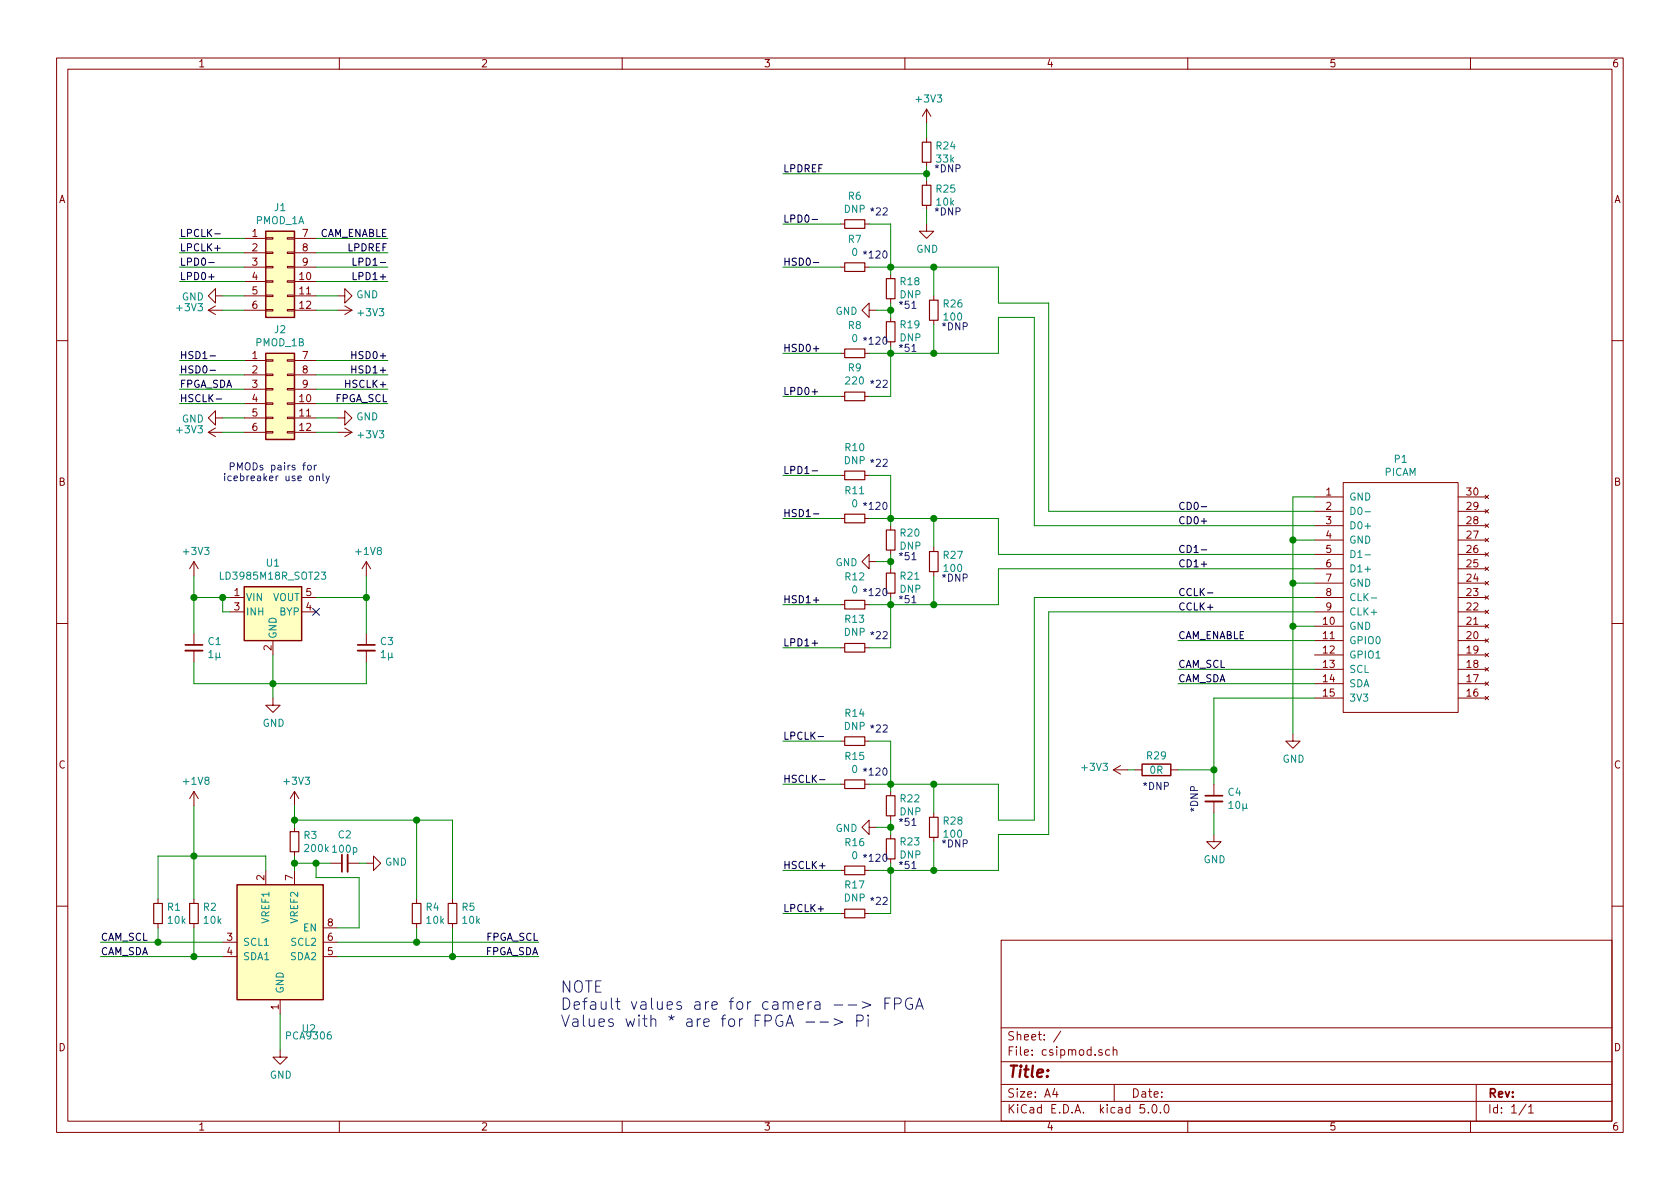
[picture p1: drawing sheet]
EESchema Schematic File Version 4
LIBS:csipmod-cache
EELAYER 26 0
EELAYER END
$Descr A4 11693 8268
encoding utf-8
Sheet 1 1
Title ""
Date ""
Rev ""
Comp ""
Comment1 ""
Comment2 ""
Comment3 ""
Comment4 ""
$EndDescr
$Comp
L csi-parts:PICAM P1
U 1 1
P 9750 4150
F 0 "P1" H 9750 5115 50  0000 C CNN
F 1 "PICAM" H 9750 5024 50  0000 C CNN
F 2 "Custom Parts:1-1734248-5" H 9750 4150 50  0001 C CNN
F 3 "" H 9750 4150 50  0001 C CNN
	1    9750 4150
	1    0    0    -1  
$EndComp
$Comp
L power:GND #PWR023
U 1 1
P 9000 5100
F 0 "#PWR023" H 9000 4850 50  0001 C CNN
F 1 "GND" H 9005 4927 50  0000 C CNN
F 2 "" H 9000 5100 50  0001 C CNN
F 3 "" H 9000 5100 50  0001 C CNN
	1    9000 5100
	1    0    0    -1  
$EndComp
Wire Wire Line
	9000 5100 9000 4350
Wire Wire Line
	9000 3450 9150 3450
Wire Wire Line
	9150 3750 9000 3750
Connection ~ 9000 3750
Wire Wire Line
	9000 3750 9000 3450
Wire Wire Line
	9150 4050 9000 4050
Connection ~ 9000 4050
Wire Wire Line
	9000 4050 9000 3750
Wire Wire Line
	9000 4350 9150 4350
Connection ~ 9000 4350
Wire Wire Line
	9000 4350 9000 4050
$Comp
L Device:R R29
U 1 1
P 8050 5350
F 0 "R29" V 7950 5350 50  0000 C CNN
F 1 "0R" V 8050 5350 50  0000 C CNN
F 2 "Resistor_SMD:R_0805_2012Metric" V 7980 5350 50  0001 C CNN
F 3 "~" H 8050 5350 50  0001 C CNN
	1    8050 5350
	0    1    1    0   
$EndComp
Wire Wire Line
	8200 5350 8450 5350
$Comp
L Device:C_Small C4
U 1 1
P 8450 5550
F 0 "C4" H 8542 5596 50  0000 L CNN
F 1 "10µ" H 8542 5505 50  0000 L CNN
F 2 "Capacitor_SMD:C_0805_2012Metric" H 8450 5550 50  0001 C CNN
F 3 "~" H 8450 5550 50  0001 C CNN
	1    8450 5550
	1    0    0    -1  
$EndComp
Wire Wire Line
	8450 5450 8450 5350
$Comp
L power:GND #PWR022
U 1 1
P 8450 5800
F 0 "#PWR022" H 8450 5550 50  0001 C CNN
F 1 "GND" H 8455 5627 50  0000 C CNN
F 2 "" H 8450 5800 50  0001 C CNN
F 3 "" H 8450 5800 50  0001 C CNN
	1    8450 5800
	1    0    0    -1  
$EndComp
Wire Wire Line
	8450 5800 8450 5650
Text Notes 7950 5500 0    50   ~ 0
*DNP
Text Notes 8350 5650 1    50   ~ 0
*DNP
$Comp
L Device:R_Small R28
U 1 1
P 6500 5750
F 0 "R28" H 6559 5796 50  0000 L CNN
F 1 "100" H 6559 5705 50  0000 L CNN
F 2 "Resistor_SMD:R_0402_1005Metric" H 6500 5750 50  0001 C CNN
F 3 "~" H 6500 5750 50  0001 C CNN
	1    6500 5750
	1    0    0    -1  
$EndComp
Wire Wire Line
	6500 5650 6500 5450
Wire Wire Line
	6950 5450 6950 5700
Wire Wire Line
	6500 5850 6500 6050
Wire Wire Line
	6500 6050 6950 6050
Wire Wire Line
	6950 6050 6950 5800
$Comp
L Device:R_Small R15
U 1 1
P 5950 5450
F 0 "R15" V 5754 5450 50  0000 C CNN
F 1 "0" V 5845 5450 50  0000 C CNN
F 2 "Resistor_SMD:R_0402_1005Metric" H 5950 5450 50  0001 C CNN
F 3 "~" H 5950 5450 50  0001 C CNN
	1    5950 5450
	0    1    1    0   
$EndComp
$Comp
L Device:R_Small R16
U 1 1
P 5950 6050
F 0 "R16" V 5754 6050 50  0000 C CNN
F 1 "0" V 5845 6050 50  0000 C CNN
F 2 "Resistor_SMD:R_0402_1005Metric" H 5950 6050 50  0001 C CNN
F 3 "~" H 5950 6050 50  0001 C CNN
	1    5950 6050
	0    1    1    0   
$EndComp
$Comp
L Device:R_Small R22
U 1 1
P 6200 5600
F 0 "R22" H 6141 5554 50  0000 R CNN
F 1 "DNP" H 6141 5645 50  0000 R CNN
F 2 "Resistor_SMD:R_0402_1005Metric" H 6200 5600 50  0001 C CNN
F 3 "~" H 6200 5600 50  0001 C CNN
	1    6200 5600
	-1   0    0    1   
$EndComp
Wire Wire Line
	6500 5450 6950 5450
$Comp
L Device:R_Small R23
U 1 1
P 6200 5900
F 0 "R23" H 6141 5854 50  0000 R CNN
F 1 "DNP" H 6141 5945 50  0000 R CNN
F 2 "Resistor_SMD:R_0402_1005Metric" H 6200 5900 50  0001 C CNN
F 3 "~" H 6200 5900 50  0001 C CNN
	1    6200 5900
	-1   0    0    1   
$EndComp
Wire Wire Line
	6200 5700 6200 5750
Wire Wire Line
	6200 5500 6200 5450
Wire Wire Line
	6200 5450 6050 5450
Wire Wire Line
	6500 5450 6200 5450
Connection ~ 6500 5450
Connection ~ 6200 5450
Wire Wire Line
	6500 6050 6200 6050
Connection ~ 6500 6050
Wire Wire Line
	6200 6000 6200 6050
Connection ~ 6200 6050
Wire Wire Line
	6200 6050 6050 6050
$Comp
L power:GND #PWR018
U 1 1
P 6100 5750
F 0 "#PWR018" H 6100 5500 50  0001 C CNN
F 1 "GND" V 6105 5622 50  0000 R CNN
F 2 "" H 6100 5750 50  0001 C CNN
F 3 "" H 6100 5750 50  0001 C CNN
	1    6100 5750
	0    1    1    0   
$EndComp
Wire Wire Line
	6100 5750 6200 5750
Connection ~ 6200 5750
Wire Wire Line
	6200 5750 6200 5800
Wire Wire Line
	6950 5700 7200 5700
Wire Wire Line
	7200 5700 7200 4150
Wire Wire Line
	7200 4150 9150 4150
Wire Wire Line
	9150 4250 7300 4250
Wire Wire Line
	7300 4250 7300 5800
Wire Wire Line
	7300 5800 6950 5800
$Comp
L Device:R_Small R14
U 1 1
P 5950 5150
F 0 "R14" V 5754 5150 50  0000 C CNN
F 1 "DNP" V 5845 5150 50  0000 C CNN
F 2 "Resistor_SMD:R_0402_1005Metric" H 5950 5150 50  0001 C CNN
F 3 "~" H 5950 5150 50  0001 C CNN
	1    5950 5150
	0    1    1    0   
$EndComp
Wire Wire Line
	6050 5150 6200 5150
Wire Wire Line
	6200 5150 6200 5450
$Comp
L Device:R_Small R17
U 1 1
P 5950 6350
F 0 "R17" V 6146 6350 50  0000 C CNN
F 1 "DNP" V 6055 6350 50  0000 C CNN
F 2 "Resistor_SMD:R_0402_1005Metric" H 5950 6350 50  0001 C CNN
F 3 "~" H 5950 6350 50  0001 C CNN
	1    5950 6350
	0    -1   -1   0   
$EndComp
Wire Wire Line
	6050 6350 6200 6350
Wire Wire Line
	6200 6350 6200 6050
Text Label 5450 5150 0    50   ~ 0
LPCLK-
Wire Wire Line
	5450 5150 5850 5150
Text Label 5450 5450 0    50   ~ 0
HSCLK-
Wire Wire Line
	5450 5450 5850 5450
Text Label 5450 6050 0    50   ~ 0
HSCLK+
Wire Wire Line
	5450 6050 5850 6050
Text Label 5450 6350 0    50   ~ 0
LPCLK+
Wire Wire Line
	5450 6350 5850 6350
Text Notes 6550 5900 0    50   ~ 0
*DNP
Text Notes 6250 5750 0    50   ~ 0
*51
Text Notes 6250 6050 0    50   ~ 0
*51
Text Notes 6000 5400 0    50   ~ 0
*120
Text Notes 6000 6000 0    50   ~ 0
*120
Text Notes 6050 5100 0    50   ~ 0
*22
Text Notes 6050 6300 0    50   ~ 0
*22
$Comp
L power:+3V3 #PWR021
U 1 1
P 7850 5350
F 0 "#PWR021" H 7850 5200 50  0001 C CNN
F 1 "+3V3" V 7865 5478 50  0000 L CNN
F 2 "" H 7850 5350 50  0001 C CNN
F 3 "" H 7850 5350 50  0001 C CNN
	1    7850 5350
	0    -1   -1   0   
$EndComp
Wire Wire Line
	7900 5350 7850 5350
Wire Wire Line
	8450 5350 8450 4850
Wire Wire Line
	8450 4850 9150 4850
Connection ~ 8450 5350
Wire Wire Line
	8200 4750 9150 4750
Wire Wire Line
	9150 4650 8200 4650
Text Label 8200 4650 0    50   ~ 0
CAM_SCL
Text Label 8200 4750 0    50   ~ 0
CAM_SDA
Wire Wire Line
	9150 4450 8200 4450
Text Label 8200 4450 0    50   ~ 0
CAM_ENABLE
$Comp
L Device:R_Small R27
U 1 1
P 6500 3900
F 0 "R27" H 6559 3946 50  0000 L CNN
F 1 "100" H 6559 3855 50  0000 L CNN
F 2 "Resistor_SMD:R_0402_1005Metric" H 6500 3900 50  0001 C CNN
F 3 "~" H 6500 3900 50  0001 C CNN
	1    6500 3900
	1    0    0    -1  
$EndComp
Wire Wire Line
	6500 3800 6500 3600
Wire Wire Line
	6950 3600 6950 3850
Wire Wire Line
	6500 4000 6500 4200
Wire Wire Line
	6500 4200 6950 4200
Wire Wire Line
	6950 4200 6950 3950
$Comp
L Device:R_Small R11
U 1 1
P 5950 3600
F 0 "R11" V 5754 3600 50  0000 C CNN
F 1 "0" V 5845 3600 50  0000 C CNN
F 2 "Resistor_SMD:R_0402_1005Metric" H 5950 3600 50  0001 C CNN
F 3 "~" H 5950 3600 50  0001 C CNN
	1    5950 3600
	0    1    1    0   
$EndComp
$Comp
L Device:R_Small R12
U 1 1
P 5950 4200
F 0 "R12" V 5754 4200 50  0000 C CNN
F 1 "0" V 5845 4200 50  0000 C CNN
F 2 "Resistor_SMD:R_0402_1005Metric" H 5950 4200 50  0001 C CNN
F 3 "~" H 5950 4200 50  0001 C CNN
	1    5950 4200
	0    1    1    0   
$EndComp
$Comp
L Device:R_Small R20
U 1 1
P 6200 3750
F 0 "R20" H 6141 3704 50  0000 R CNN
F 1 "DNP" H 6141 3795 50  0000 R CNN
F 2 "Resistor_SMD:R_0402_1005Metric" H 6200 3750 50  0001 C CNN
F 3 "~" H 6200 3750 50  0001 C CNN
	1    6200 3750
	-1   0    0    1   
$EndComp
Wire Wire Line
	6500 3600 6950 3600
$Comp
L Device:R_Small R21
U 1 1
P 6200 4050
F 0 "R21" H 6141 4004 50  0000 R CNN
F 1 "DNP" H 6141 4095 50  0000 R CNN
F 2 "Resistor_SMD:R_0402_1005Metric" H 6200 4050 50  0001 C CNN
F 3 "~" H 6200 4050 50  0001 C CNN
	1    6200 4050
	-1   0    0    1   
$EndComp
Wire Wire Line
	6200 3850 6200 3900
Wire Wire Line
	6200 3650 6200 3600
Wire Wire Line
	6200 3600 6050 3600
Wire Wire Line
	6500 3600 6200 3600
Connection ~ 6500 3600
Connection ~ 6200 3600
Wire Wire Line
	6500 4200 6200 4200
Connection ~ 6500 4200
Wire Wire Line
	6200 4150 6200 4200
Connection ~ 6200 4200
Wire Wire Line
	6200 4200 6050 4200
$Comp
L power:GND #PWR017
U 1 1
P 6100 3900
F 0 "#PWR017" H 6100 3650 50  0001 C CNN
F 1 "GND" V 6105 3772 50  0000 R CNN
F 2 "" H 6100 3900 50  0001 C CNN
F 3 "" H 6100 3900 50  0001 C CNN
	1    6100 3900
	0    1    1    0   
$EndComp
Wire Wire Line
	6100 3900 6200 3900
Connection ~ 6200 3900
Wire Wire Line
	6200 3900 6200 3950
$Comp
L Device:R_Small R10
U 1 1
P 5950 3300
F 0 "R10" V 5754 3300 50  0000 C CNN
F 1 "DNP" V 5845 3300 50  0000 C CNN
F 2 "Resistor_SMD:R_0402_1005Metric" H 5950 3300 50  0001 C CNN
F 3 "~" H 5950 3300 50  0001 C CNN
	1    5950 3300
	0    1    1    0   
$EndComp
Wire Wire Line
	6050 3300 6200 3300
Wire Wire Line
	6200 3300 6200 3600
$Comp
L Device:R_Small R13
U 1 1
P 5950 4500
F 0 "R13" V 6146 4500 50  0000 C CNN
F 1 "DNP" V 6055 4500 50  0000 C CNN
F 2 "Resistor_SMD:R_0402_1005Metric" H 5950 4500 50  0001 C CNN
F 3 "~" H 5950 4500 50  0001 C CNN
	1    5950 4500
	0    -1   -1   0   
$EndComp
Wire Wire Line
	6050 4500 6200 4500
Wire Wire Line
	6200 4500 6200 4200
Text Label 5450 3300 0    50   ~ 0
LPD1-
Wire Wire Line
	5450 3300 5850 3300
Text Label 5450 3600 0    50   ~ 0
HSD1-
Wire Wire Line
	5450 3600 5850 3600
Text Label 5450 4200 0    50   ~ 0
HSD1+
Wire Wire Line
	5450 4200 5850 4200
Text Label 5450 4500 0    50   ~ 0
LPD1+
Wire Wire Line
	5450 4500 5850 4500
Text Notes 6550 4050 0    50   ~ 0
*DNP
Text Notes 6250 3900 0    50   ~ 0
*51
Text Notes 6250 4200 0    50   ~ 0
*51
Text Notes 6000 3550 0    50   ~ 0
*120
Text Notes 6000 4150 0    50   ~ 0
*120
Text Notes 6050 3250 0    50   ~ 0
*22
Text Notes 6050 4450 0    50   ~ 0
*22
Wire Wire Line
	6950 3950 9150 3950
Wire Wire Line
	6950 3850 9150 3850
$Comp
L Device:R_Small R26
U 1 1
P 6500 2150
F 0 "R26" H 6559 2196 50  0000 L CNN
F 1 "100" H 6559 2105 50  0000 L CNN
F 2 "Resistor_SMD:R_0402_1005Metric" H 6500 2150 50  0001 C CNN
F 3 "~" H 6500 2150 50  0001 C CNN
	1    6500 2150
	1    0    0    -1  
$EndComp
Wire Wire Line
	6500 2050 6500 1850
Wire Wire Line
	6950 1850 6950 2100
Wire Wire Line
	6500 2250 6500 2450
Wire Wire Line
	6500 2450 6950 2450
Wire Wire Line
	6950 2450 6950 2200
$Comp
L Device:R_Small R7
U 1 1
P 5950 1850
F 0 "R7" V 5754 1850 50  0000 C CNN
F 1 "0" V 5845 1850 50  0000 C CNN
F 2 "Resistor_SMD:R_0402_1005Metric" H 5950 1850 50  0001 C CNN
F 3 "~" H 5950 1850 50  0001 C CNN
	1    5950 1850
	0    1    1    0   
$EndComp
$Comp
L Device:R_Small R8
U 1 1
P 5950 2450
F 0 "R8" V 5754 2450 50  0000 C CNN
F 1 "0" V 5845 2450 50  0000 C CNN
F 2 "Resistor_SMD:R_0402_1005Metric" H 5950 2450 50  0001 C CNN
F 3 "~" H 5950 2450 50  0001 C CNN
	1    5950 2450
	0    1    1    0   
$EndComp
$Comp
L Device:R_Small R18
U 1 1
P 6200 2000
F 0 "R18" H 6141 1954 50  0000 R CNN
F 1 "DNP" H 6141 2045 50  0000 R CNN
F 2 "Resistor_SMD:R_0402_1005Metric" H 6200 2000 50  0001 C CNN
F 3 "~" H 6200 2000 50  0001 C CNN
	1    6200 2000
	-1   0    0    1   
$EndComp
Wire Wire Line
	6500 1850 6950 1850
$Comp
L Device:R_Small R19
U 1 1
P 6200 2300
F 0 "R19" H 6141 2254 50  0000 R CNN
F 1 "DNP" H 6141 2345 50  0000 R CNN
F 2 "Resistor_SMD:R_0402_1005Metric" H 6200 2300 50  0001 C CNN
F 3 "~" H 6200 2300 50  0001 C CNN
	1    6200 2300
	-1   0    0    1   
$EndComp
Wire Wire Line
	6200 2100 6200 2150
Wire Wire Line
	6200 1900 6200 1850
Wire Wire Line
	6200 1850 6050 1850
Wire Wire Line
	6500 1850 6200 1850
Connection ~ 6500 1850
Connection ~ 6200 1850
Wire Wire Line
	6500 2450 6200 2450
Connection ~ 6500 2450
Wire Wire Line
	6200 2400 6200 2450
Connection ~ 6200 2450
Wire Wire Line
	6200 2450 6050 2450
$Comp
L power:GND #PWR016
U 1 1
P 6100 2150
F 0 "#PWR016" H 6100 1900 50  0001 C CNN
F 1 "GND" V 6105 2022 50  0000 R CNN
F 2 "" H 6100 2150 50  0001 C CNN
F 3 "" H 6100 2150 50  0001 C CNN
	1    6100 2150
	0    1    1    0   
$EndComp
Wire Wire Line
	6100 2150 6200 2150
Connection ~ 6200 2150
Wire Wire Line
	6200 2150 6200 2200
$Comp
L Device:R_Small R6
U 1 1
P 5950 1550
F 0 "R6" V 5754 1550 50  0000 C CNN
F 1 "DNP" V 5845 1550 50  0000 C CNN
F 2 "Resistor_SMD:R_0402_1005Metric" H 5950 1550 50  0001 C CNN
F 3 "~" H 5950 1550 50  0001 C CNN
	1    5950 1550
	0    1    1    0   
$EndComp
Wire Wire Line
	6050 1550 6200 1550
Wire Wire Line
	6200 1550 6200 1850
$Comp
L Device:R_Small R9
U 1 1
P 5950 2750
F 0 "R9" V 6146 2750 50  0000 C CNN
F 1 "220" V 6055 2750 50  0000 C CNN
F 2 "Resistor_SMD:R_0402_1005Metric" H 5950 2750 50  0001 C CNN
F 3 "~" H 5950 2750 50  0001 C CNN
	1    5950 2750
	0    -1   -1   0   
$EndComp
Wire Wire Line
	6050 2750 6200 2750
Wire Wire Line
	6200 2750 6200 2450
Text Label 5450 1550 0    50   ~ 0
LPD0-
Wire Wire Line
	5450 1550 5850 1550
Text Label 5450 1850 0    50   ~ 0
HSD0-
Wire Wire Line
	5450 1850 5850 1850
Text Label 5450 2450 0    50   ~ 0
HSD0+
Wire Wire Line
	5450 2450 5850 2450
Text Label 5450 2750 0    50   ~ 0
LPD0+
Wire Wire Line
	5450 2750 5850 2750
Text Notes 6550 2300 0    50   ~ 0
*DNP
Text Notes 6250 2150 0    50   ~ 0
*51
Text Notes 6250 2450 0    50   ~ 0
*51
Text Notes 6000 1800 0    50   ~ 0
*120
Text Notes 6000 2400 0    50   ~ 0
*120
Text Notes 6050 1500 0    50   ~ 0
*22
Text Notes 6050 2700 0    50   ~ 0
*22
Wire Wire Line
	6950 2200 7200 2200
Wire Wire Line
	7200 2200 7200 3650
Wire Wire Line
	7200 3650 9150 3650
Wire Wire Line
	9150 3550 7300 3550
Wire Wire Line
	7300 3550 7300 2100
Wire Wire Line
	7300 2100 6950 2100
Text Label 5450 1200 0    50   ~ 0
LPDREF
Wire Wire Line
	5450 1200 6450 1200
$Comp
L Device:R_Small R24
U 1 1
P 6450 1050
F 0 "R24" H 6509 1096 50  0000 L CNN
F 1 "33k" H 6509 1005 50  0000 L CNN
F 2 "Resistor_SMD:R_0402_1005Metric" H 6450 1050 50  0001 C CNN
F 3 "~" H 6450 1050 50  0001 C CNN
	1    6450 1050
	1    0    0    -1  
$EndComp
Wire Wire Line
	6450 1150 6450 1200
$Comp
L Device:R_Small R25
U 1 1
P 6450 1350
F 0 "R25" H 6509 1396 50  0000 L CNN
F 1 "10k" H 6509 1305 50  0000 L CNN
F 2 "Resistor_SMD:R_0402_1005Metric" H 6450 1350 50  0001 C CNN
F 3 "~" H 6450 1350 50  0001 C CNN
	1    6450 1350
	1    0    0    -1  
$EndComp
Wire Wire Line
	6450 1250 6450 1200
Connection ~ 6450 1200
$Comp
L power:GND #PWR020
U 1 1
P 6450 1550
F 0 "#PWR020" H 6450 1300 50  0001 C CNN
F 1 "GND" H 6455 1377 50  0000 C CNN
F 2 "" H 6450 1550 50  0001 C CNN
F 3 "" H 6450 1550 50  0001 C CNN
	1    6450 1550
	1    0    0    -1  
$EndComp
Wire Wire Line
	6450 1550 6450 1450
$Comp
L power:+3V3 #PWR019
U 1 1
P 6450 850
F 0 "#PWR019" H 6450 700 50  0001 C CNN
F 1 "+3V3" H 6465 1023 50  0000 C CNN
F 2 "" H 6450 850 50  0001 C CNN
F 3 "" H 6450 850 50  0001 C CNN
	1    6450 850 
	1    0    0    -1  
$EndComp
Wire Wire Line
	6450 850  6450 950 
Text Notes 6500 1200 0    50   ~ 0
*DNP
Text Notes 6500 1500 0    50   ~ 0
*DNP
Text Notes 3900 7150 0    79   ~ 0
NOTE\nDefault values are for camera --> FPGA\nValues with * are for FPGA --> Pi
$Comp
L Regulator_Linear:LD3985M18R_SOT23 U1
U 1 1
P 1900 4250
F 0 "U1" H 1900 4592 50  0000 C CNN
F 1 "LD3985M18R_SOT23" H 1900 4501 50  0000 C CNN
F 2 "Package_TO_SOT_SMD:SOT-23-5" H 1900 4575 50  0001 C CIN
F 3 "http://www.st.com/internet/com/TECHNICAL_RESOURCES/TECHNICAL_LITERATURE/DATASHEET/CD00003395.pdf" H 1900 4250 50  0001 C CNN
	1    1900 4250
	1    0    0    -1  
$EndComp
$Comp
L power:GND #PWR07
U 1 1
P 1900 4850
F 0 "#PWR07" H 1900 4600 50  0001 C CNN
F 1 "GND" H 1905 4677 50  0000 C CNN
F 2 "" H 1900 4850 50  0001 C CNN
F 3 "" H 1900 4850 50  0001 C CNN
	1    1900 4850
	1    0    0    -1  
$EndComp
Wire Wire Line
	1900 4850 1900 4750
$Comp
L power:+3V3 #PWR01
U 1 1
P 1350 4000
F 0 "#PWR01" H 1350 3850 50  0001 C CNN
F 1 "+3V3" H 1365 4173 50  0000 C CNN
F 2 "" H 1350 4000 50  0001 C CNN
F 3 "" H 1350 4000 50  0001 C CNN
	1    1350 4000
	1    0    0    -1  
$EndComp
Wire Wire Line
	1350 4000 1350 4150
Wire Wire Line
	1350 4150 1550 4150
$Comp
L Device:C_Small C1
U 1 1
P 1350 4500
F 0 "C1" H 1442 4546 50  0000 L CNN
F 1 "1µ" H 1442 4455 50  0000 L CNN
F 2 "Capacitor_SMD:C_0805_2012Metric" H 1350 4500 50  0001 C CNN
F 3 "~" H 1350 4500 50  0001 C CNN
	1    1350 4500
	1    0    0    -1  
$EndComp
Wire Wire Line
	1350 4400 1350 4150
Connection ~ 1350 4150
Wire Wire Line
	1900 4750 1350 4750
Wire Wire Line
	1350 4750 1350 4600
Connection ~ 1900 4750
Wire Wire Line
	1900 4750 1900 4550
Wire Wire Line
	1600 4250 1550 4250
Wire Wire Line
	1550 4250 1550 4150
Connection ~ 1550 4150
Wire Wire Line
	1550 4150 1600 4150
$Comp
L Device:C_Small C3
U 1 1
P 2550 4500
F 0 "C3" H 2642 4546 50  0000 L CNN
F 1 "1µ" H 2642 4455 50  0000 L CNN
F 2 "Capacitor_SMD:C_0805_2012Metric" H 2550 4500 50  0001 C CNN
F 3 "~" H 2550 4500 50  0001 C CNN
	1    2550 4500
	1    0    0    -1  
$EndComp
Wire Wire Line
	2550 4400 2550 4150
Wire Wire Line
	2550 4150 2200 4150
NoConn ~ 2200 4250
Wire Wire Line
	2550 4600 2550 4750
Wire Wire Line
	2550 4750 1900 4750
$Comp
L power:+1V8 #PWR014
U 1 1
P 2550 4000
F 0 "#PWR014" H 2550 3850 50  0001 C CNN
F 1 "+1V8" H 2565 4173 50  0000 C CNN
F 2 "" H 2550 4000 50  0001 C CNN
F 3 "" H 2550 4000 50  0001 C CNN
	1    2550 4000
	1    0    0    -1  
$EndComp
Wire Wire Line
	2550 4000 2550 4150
Connection ~ 2550 4150
$Comp
L Interface:PCA9306 U2
U 1 1
P 1950 6550
F 0 "U2" H 2150 5950 50  0000 C CNN
F 1 "PCA9306" H 2150 5900 50  0000 C CNN
F 2 "Package_SO:SSOP-8_2.95x2.8mm_P0.65mm" H 1550 6900 50  0001 C CNN
F 3 "http://www.ti.com/lit/ds/symlink/pca9306.pdf" H 1650 7000 50  0001 C CNN
	1    1950 6550
	1    0    0    -1  
$EndComp
$Comp
L power:GND #PWR08
U 1 1
P 1950 7300
F 0 "#PWR08" H 1950 7050 50  0001 C CNN
F 1 "GND" H 1955 7127 50  0000 C CNN
F 2 "" H 1950 7300 50  0001 C CNN
F 3 "" H 1950 7300 50  0001 C CNN
	1    1950 7300
	1    0    0    -1  
$EndComp
Wire Wire Line
	1950 7300 1950 7050
Wire Wire Line
	1550 6550 1100 6550
Wire Wire Line
	700  6650 1350 6650
Text Label 700  6550 0    50   ~ 0
CAM_SCL
Text Label 700  6650 0    50   ~ 0
CAM_SDA
$Comp
L Device:R_Small R1
U 1 1
P 1100 6350
F 0 "R1" H 1159 6396 50  0000 L CNN
F 1 "10k" H 1159 6305 50  0000 L CNN
F 2 "Resistor_SMD:R_0402_1005Metric" H 1100 6350 50  0001 C CNN
F 3 "~" H 1100 6350 50  0001 C CNN
	1    1100 6350
	1    0    0    -1  
$EndComp
$Comp
L Device:R_Small R2
U 1 1
P 1350 6350
F 0 "R2" H 1409 6396 50  0000 L CNN
F 1 "10k" H 1409 6305 50  0000 L CNN
F 2 "Resistor_SMD:R_0402_1005Metric" H 1350 6350 50  0001 C CNN
F 3 "~" H 1350 6350 50  0001 C CNN
	1    1350 6350
	1    0    0    -1  
$EndComp
Wire Wire Line
	1100 6450 1100 6550
Connection ~ 1100 6550
Wire Wire Line
	1100 6550 700  6550
Wire Wire Line
	1350 6450 1350 6650
Connection ~ 1350 6650
Wire Wire Line
	1350 6650 1550 6650
Wire Wire Line
	1350 6250 1350 5950
Wire Wire Line
	1350 5950 1850 5950
Wire Wire Line
	1850 5950 1850 6050
Wire Wire Line
	1100 6250 1100 5950
Wire Wire Line
	1100 5950 1350 5950
Connection ~ 1350 5950
$Comp
L power:+1V8 #PWR02
U 1 1
P 1350 5600
F 0 "#PWR02" H 1350 5450 50  0001 C CNN
F 1 "+1V8" H 1365 5773 50  0000 C CNN
F 2 "" H 1350 5600 50  0001 C CNN
F 3 "" H 1350 5600 50  0001 C CNN
	1    1350 5600
	1    0    0    -1  
$EndComp
Wire Wire Line
	1350 5600 1350 5950
$Comp
L power:+3V3 #PWR09
U 1 1
P 2050 5600
F 0 "#PWR09" H 2050 5450 50  0001 C CNN
F 1 "+3V3" H 2065 5773 50  0000 C CNN
F 2 "" H 2050 5600 50  0001 C CNN
F 3 "" H 2050 5600 50  0001 C CNN
	1    2050 5600
	1    0    0    -1  
$EndComp
$Comp
L Device:R_Small R3
U 1 1
P 2050 5850
F 0 "R3" H 2109 5896 50  0000 L CNN
F 1 "200k" H 2109 5805 50  0000 L CNN
F 2 "Resistor_SMD:R_0402_1005Metric" H 2050 5850 50  0001 C CNN
F 3 "~" H 2050 5850 50  0001 C CNN
	1    2050 5850
	1    0    0    -1  
$EndComp
Wire Wire Line
	2050 5750 2050 5700
Wire Wire Line
	2050 5950 2050 6000
$Comp
L Device:C_Small C2
U 1 1
P 2400 6000
F 0 "C2" V 2200 6000 50  0000 C CNN
F 1 "100p" V 2300 6000 50  0000 C CNN
F 2 "Capacitor_SMD:C_0402_1005Metric" H 2400 6000 50  0001 C CNN
F 3 "~" H 2400 6000 50  0001 C CNN
	1    2400 6000
	0    -1   1    0   
$EndComp
Connection ~ 2050 6000
Wire Wire Line
	2050 6000 2050 6050
$Comp
L power:GND #PWR015
U 1 1
P 2550 6000
F 0 "#PWR015" H 2550 5750 50  0001 C CNN
F 1 "GND" V 2555 5872 50  0000 R CNN
F 2 "" H 2550 6000 50  0001 C CNN
F 3 "" H 2550 6000 50  0001 C CNN
	1    2550 6000
	0    -1   -1   0   
$EndComp
Wire Wire Line
	2550 6000 2500 6000
Wire Wire Line
	2300 6000 2200 6000
$Comp
L Device:R_Small R4
U 1 1
P 2900 6350
F 0 "R4" H 2959 6396 50  0000 L CNN
F 1 "10k" H 2959 6305 50  0000 L CNN
F 2 "Resistor_SMD:R_0402_1005Metric" H 2900 6350 50  0001 C CNN
F 3 "~" H 2900 6350 50  0001 C CNN
	1    2900 6350
	1    0    0    -1  
$EndComp
Wire Wire Line
	2900 6250 2900 5700
Wire Wire Line
	2900 5700 2050 5700
Connection ~ 2050 5700
Wire Wire Line
	2050 5700 2050 5600
$Comp
L Device:R_Small R5
U 1 1
P 3150 6350
F 0 "R5" H 3209 6396 50  0000 L CNN
F 1 "10k" H 3209 6305 50  0000 L CNN
F 2 "Resistor_SMD:R_0402_1005Metric" H 3150 6350 50  0001 C CNN
F 3 "~" H 3150 6350 50  0001 C CNN
	1    3150 6350
	1    0    0    -1  
$EndComp
Wire Wire Line
	3150 6250 3150 5700
Wire Wire Line
	3150 5700 2900 5700
Connection ~ 2900 5700
Wire Wire Line
	2350 6450 2500 6450
Wire Wire Line
	2500 6450 2500 6100
Wire Wire Line
	2500 6100 2200 6100
Wire Wire Line
	2200 6100 2200 6000
Connection ~ 2200 6000
Wire Wire Line
	2200 6000 2050 6000
Wire Wire Line
	2900 6450 2900 6550
Wire Wire Line
	2900 6550 2350 6550
Wire Wire Line
	2350 6650 3150 6650
Wire Wire Line
	3150 6650 3150 6450
Connection ~ 2900 6550
Wire Wire Line
	3150 6650 3750 6650
Connection ~ 3150 6650
Wire Wire Line
	2900 6550 3750 6550
Text Label 3750 6550 2    50   ~ 0
FPGA_SCL
Text Label 3750 6650 2    50   ~ 0
FPGA_SDA
$Comp
L Connector_Generic:Conn_02x06_Top_Bottom J1
U 1 1
P 1900 1850
F 0 "J1" H 1950 2267 50  0000 C CNN
F 1 "PMOD_1A" H 1950 2176 50  0000 C CNN
F 2 "Custom Parts:PMOD_2x06_2.54mm" H 1900 1850 50  0001 C CNN
F 3 "~" H 1900 1850 50  0001 C CNN
	1    1900 1850
	1    0    0    -1  
$EndComp
$Comp
L Connector_Generic:Conn_02x06_Top_Bottom J2
U 1 1
P 1900 2700
F 0 "J2" H 1950 3117 50  0000 C CNN
F 1 "PMOD_1B" H 1950 3026 50  0000 C CNN
F 2 "Custom Parts:PMOD_2x06_2.54mm" H 1900 2700 50  0001 C CNN
F 3 "~" H 1900 2700 50  0001 C CNN
	1    1900 2700
	1    0    0    -1  
$EndComp
Text Notes 1550 3350 0    50   ~ 0
 PMODs pairs for\nicebreaker use only
Wire Wire Line
	1700 2600 1250 2600
Wire Wire Line
	2200 2500 2700 2500
Wire Wire Line
	2200 2600 2700 2600
Wire Wire Line
	1700 2500 1250 2500
Wire Wire Line
	1700 2800 1250 2800
Wire Wire Line
	2200 2700 2700 2700
Text Label 1250 2800 0    50   ~ 0
HSCLK-
Text Label 2700 2700 2    50   ~ 0
HSCLK+
Text Label 2700 2500 2    50   ~ 0
HSD0+
Text Label 1250 2600 0    50   ~ 0
HSD0-
Text Label 2700 2600 2    50   ~ 0
HSD1+
Text Label 1250 2500 0    50   ~ 0
HSD1-
$Comp
L power:GND #PWR05
U 1 1
P 1550 2900
F 0 "#PWR05" H 1550 2650 50  0001 C CNN
F 1 "GND" V 1555 2772 50  0000 R CNN
F 2 "" H 1550 2900 50  0001 C CNN
F 3 "" H 1550 2900 50  0001 C CNN
	1    1550 2900
	0    1    1    0   
$EndComp
Wire Wire Line
	1550 2900 1700 2900
$Comp
L power:GND #PWR012
U 1 1
P 2350 2900
F 0 "#PWR012" H 2350 2650 50  0001 C CNN
F 1 "GND" V 2355 2772 50  0000 R CNN
F 2 "" H 2350 2900 50  0001 C CNN
F 3 "" H 2350 2900 50  0001 C CNN
	1    2350 2900
	0    -1   -1   0   
$EndComp
Wire Wire Line
	2350 2900 2200 2900
$Comp
L power:+3V3 #PWR013
U 1 1
P 2350 3000
F 0 "#PWR013" H 2350 2850 50  0001 C CNN
F 1 "+3V3" V 2365 3128 50  0000 L CNN
F 2 "" H 2350 3000 50  0001 C CNN
F 3 "" H 2350 3000 50  0001 C CNN
	1    2350 3000
	0    1    1    0   
$EndComp
Wire Wire Line
	2350 3000 2200 3000
$Comp
L power:+3V3 #PWR06
U 1 1
P 1550 3000
F 0 "#PWR06" H 1550 2850 50  0001 C CNN
F 1 "+3V3" V 1565 3128 50  0000 L CNN
F 2 "" H 1550 3000 50  0001 C CNN
F 3 "" H 1550 3000 50  0001 C CNN
	1    1550 3000
	0    -1   -1   0   
$EndComp
Wire Wire Line
	1550 3000 1700 3000
$Comp
L power:GND #PWR03
U 1 1
P 1550 2050
F 0 "#PWR03" H 1550 1800 50  0001 C CNN
F 1 "GND" V 1555 1922 50  0000 R CNN
F 2 "" H 1550 2050 50  0001 C CNN
F 3 "" H 1550 2050 50  0001 C CNN
	1    1550 2050
	0    1    1    0   
$EndComp
Wire Wire Line
	1550 2050 1700 2050
$Comp
L power:+3V3 #PWR04
U 1 1
P 1550 2150
F 0 "#PWR04" H 1550 2000 50  0001 C CNN
F 1 "+3V3" V 1565 2278 50  0000 L CNN
F 2 "" H 1550 2150 50  0001 C CNN
F 3 "" H 1550 2150 50  0001 C CNN
	1    1550 2150
	0    -1   -1   0   
$EndComp
Wire Wire Line
	1550 2150 1700 2150
$Comp
L power:GND #PWR010
U 1 1
P 2350 2050
F 0 "#PWR010" H 2350 1800 50  0001 C CNN
F 1 "GND" V 2355 1922 50  0000 R CNN
F 2 "" H 2350 2050 50  0001 C CNN
F 3 "" H 2350 2050 50  0001 C CNN
	1    2350 2050
	0    -1   -1   0   
$EndComp
Wire Wire Line
	2350 2050 2200 2050
$Comp
L power:+3V3 #PWR011
U 1 1
P 2350 2150
F 0 "#PWR011" H 2350 2000 50  0001 C CNN
F 1 "+3V3" V 2365 2278 50  0000 L CNN
F 2 "" H 2350 2150 50  0001 C CNN
F 3 "" H 2350 2150 50  0001 C CNN
	1    2350 2150
	0    1    1    0   
$EndComp
Wire Wire Line
	2350 2150 2200 2150
Wire Wire Line
	1250 1950 1700 1950
Text Label 1250 1950 0    50   ~ 0
LPD0+
Wire Wire Line
	2200 1750 2700 1750
Text Label 2700 1750 2    50   ~ 0
LPDREF
Wire Wire Line
	2200 1850 2700 1850
Wire Wire Line
	2700 1950 2200 1950
Text Label 2700 1850 2    50   ~ 0
LPD1-
Text Label 2700 1950 2    50   ~ 0
LPD1+
Wire Wire Line
	1700 1850 1250 1850
Text Label 1250 1850 0    50   ~ 0
LPD0-
Wire Wire Line
	1250 1750 1700 1750
Text Label 1250 1750 0    50   ~ 0
LPCLK+
Wire Wire Line
	1700 1650 1250 1650
Text Label 1250 1650 0    50   ~ 0
LPCLK-
Wire Wire Line
	2200 1650 2700 1650
Text Label 2700 1650 2    50   ~ 0
CAM_ENABLE
Wire Wire Line
	2200 2800 2700 2800
Text Label 2700 2800 2    50   ~ 0
FPGA_SCL
Text Label 1250 2700 0    50   ~ 0
FPGA_SDA
Wire Wire Line
	1250 2700 1700 2700
Text Label 8200 3550 0    50   ~ 0
CD0-
Text Label 8200 3650 0    50   ~ 0
CD0+
Text Label 8200 3850 0    50   ~ 0
CD1-
Text Label 8200 3950 0    50   ~ 0
CD1+
Text Label 8200 4150 0    50   ~ 0
CCLK-
Text Label 8200 4250 0    50   ~ 0
CCLK+
$EndSCHEMATC
